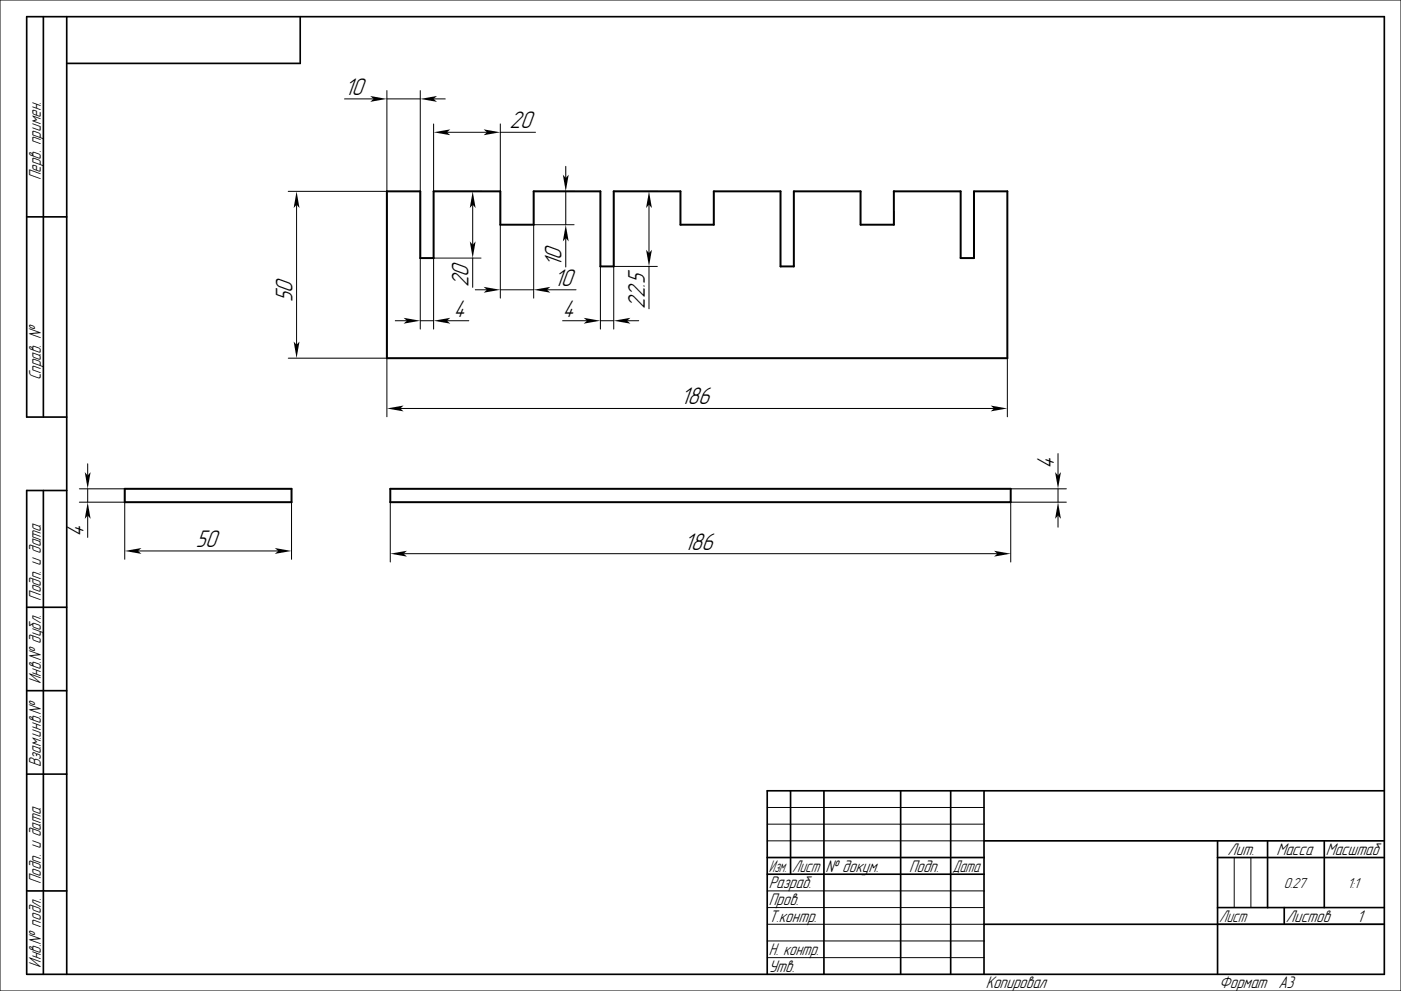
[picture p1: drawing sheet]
<svg xmlns="http://www.w3.org/2000/svg" width="420mm" height="297mm" viewBox="0 0 420 297" stroke-linecap="round" stroke-linejoin="round" font-family="sans-serif">
<g fill="none" stroke="#000" stroke-width=".3">
<path d="M0 0h420v297h-420zM103.3 29.6h8.7M116 27.1v30.2h-29.6M116 29.6h10M126 27.1v30.2M130 37.1v20.2h14.2M130 29.6h3.5M134 39.6h12M150 39.6h10.5M150 37.1v20.2M160 57.3h12.1M169.6 49.8v3.5"/>
<path d="M169.6 57.3v10M184 57.3h13.1M88.9 61.3v42M126 77.3v21.3M141.7 61.3v12M141.7 77.3v8.8M144.2 77.3h-14.2v21.3M150 67.3v22M169.6 71.3v8.7M172.1 67.3h-12.1v22M180 79.8v18.8M194.6 61.3v14.5"/>
<path d="M194.6 79.8v12.7M197.1 79.8h-13.1v18.8M118.5 96.1h3.5M126 96.1h4M134 96.1h6.5M142.5 86.8h3.5M150 86.8h10M164 86.8h8.7M168.7 96.1h7.3M180 96.1h4M188 96.1h3.5M86.4 107.3h29.6v17.6"/>
<path d="M302 107.3v17.6M26.3 139v3.5M120 122.4h178M317.2 135.9v6.6M23.8 150.5h13.6v17.1M23.8 146.5h13.6M26.3 146.5v4M26.3 154.5v6.6M87.4 150.5v17.1M117 150.5v17.9M303 146.5h16.7M317.2 146.5v4"/>
<path d="M317.2 154.5v3.5M319.7 150.5h-16.7v17.9M41.4 165.1h42M121 165.9h178M230 252h65M230 242h65M230 247h65M370 257v15M375 257v15M230 277h65M230 267h65M230 272h65"/>
<path d="M365 277h50M230 282h65M230 287h65"/>
</g>
<g fill="none" stroke="#000" stroke-width=".5">
<path d="M13 5v120M20 5v287M90 5v14h-70M8 65h12M20 125h-12v-120h407v287h-407v-145h12M13 147v145M8 182h12M8 207h12M8 232h12M237 237v25M247 237v55M270 237v55"/>
<path d="M285 237v55M295 237v55M415 237h-185v55M230 257h65M295 252h120M365 257h50M365 252v40M380 252v20M397 252v20M8 267h12M230 262h65M295 277h120"/>
<path d="M365 272h50M385 272v5"/>
</g>
<path d="M116 57.3h10v20h4v-20h20v10h10v-10h20v22.5h4v-22.5h20v10h10v-10h20v22.5h4v-22.5h20v10h10v-10h20v20h4v-20h10v50h-186zM37.4 146.5h50v4h-50zM117 146.5h186v4h-186z" fill="none" stroke="#000" stroke-width=".6"/>
<g fill="#000">
<path d="M111 28.8l5 .8-5 .9 1-.9z" fill-rule="evenodd"/>
<path d="M126 29.6l5-.8-1 .8 1 .9z" fill-rule="evenodd"/>
<path d="M130 39.6l5-.8-1 .8 1 .9z" fill-rule="evenodd"/>
<path d="M145 38.8l5 .8-5 .9 1-.9z" fill-rule="evenodd"/>
<path d="M168.7 52.3l.9 1 .9-1-.9 5z" fill-rule="evenodd"/>
<path d="M88.9 57.3l.9 5-.9-1-.9 1z" fill-rule="evenodd"/>
<path d="M140.8 72.3l.9 1 .9-1-.9 5z" fill-rule="evenodd"/>
<path d="M141.7 57.3l.9 5-.9-1-.9 1z" fill-rule="evenodd"/>
<path d="M169.6 67.3l.9 5-.9-1-.9 1z" fill-rule="evenodd"/>
<path d="M193.7 74.8l.9 1 .8-1-.8 5z" fill-rule="evenodd"/>
<path d="M194.6 57.3l.8 5-.8-1-.9 1z" fill-rule="evenodd"/>
<path d="M121 95.2l5 .9-5 .9 1-.9z" fill-rule="evenodd"/>
<path d="M130 96.1l5-.9-1 .9 1 .9z" fill-rule="evenodd"/>
<path d="M145 86l5 .8-5 .9 1-.9z" fill-rule="evenodd"/>
<path d="M160 86.8l5-.8-1 .8 1 .9z" fill-rule="evenodd"/>
<path d="M175 95.2l5 .9-5 .9 1-.9z" fill-rule="evenodd"/>
<path d="M184 96.1l5-.9-1 .9 1 .9z" fill-rule="evenodd"/>
<path d="M88 102.3l.9 1 .9-1-.9 5z" fill-rule="evenodd"/>
<path d="M116 122.4l5-.9-1 .9 1 .9z" fill-rule="evenodd"/>
<path d="M297 121.5l5 .9-5 .9 1-.9z" fill-rule="evenodd"/>
<path d="M25.4 141.5l.9 1 .9-1-.9 5z" fill-rule="evenodd"/>
<path d="M26.3 150.5l.9 5-.9-1-.9 1z" fill-rule="evenodd"/>
<path d="M316.3 141.5l.9 1 .9-1-.9 5z" fill-rule="evenodd"/>
<path d="M317.2 150.5l.9 5-.9-1-.9 1z" fill-rule="evenodd"/>
<path d="M37.4 165.1l5-.9-1 .9 1 .9z" fill-rule="evenodd"/>
<path d="M82.4 164.2l5 .9-5 .9 1-.9z" fill-rule="evenodd"/>
<path d="M117 165.9l5-.8-1 .8 1 .9z" fill-rule="evenodd"/>
<path d="M298 165.1l5 .8-5 .9 1-.9z" fill-rule="evenodd"/>
</g>
<g font-size="6.7">
<text x="103.3" y="28.4">10</text>
<text x="152.8" y="38.4">20</text>
<text x="168.4" y="80" transform="rotate(-90 168.4 80)">10</text>
<text x="140.5" y="86.1" transform="rotate(-90 140.5 86.1)">20</text>
<text x="166" y="85.6">10</text>
<text x="87.7" y="90.6" transform="rotate(-90 87.7 90.6)">50</text>
<text x="136" y="94.9">4</text>
<text x="168.7" y="94.9">4</text>
<text x="193.3" y="92.5" transform="rotate(-90 193.3 92.5)">22.5</text>
<text x="204" y="121.2">186</text>
<text x="315.9" y="140.5" transform="rotate(-90 315.9 140.5)">4</text>
<text x="25" y="161.1" transform="rotate(-90 25 161.1)">4</text>
<text x="58.7" y="163.9">50</text>
<text x="205" y="164.7">186</text>
</g>
<g font-size="4.7">
<text x="12.2" y="54" transform="rotate(-90 12.2 54)">Перв. примен.</text>
<text x="12.2" y="114" transform="rotate(-90 12.2 114)">Справ. №</text>
<text x="12.2" y="180" transform="rotate(-90 12.2 180)">Подп. и дата</text>
<text x="12.2" y="205" transform="rotate(-90 12.2 205)">Инв.№ дубл.</text>
<text x="12.2" y="230" transform="rotate(-90 12.2 230)">Взам.инв.№</text>
<text x="368" y="256.2">Лит.</text>
<text x="382.7" y="256.2">Масса</text>
<text x="397.5" y="256.2">Масштаб</text>
<text x="230.5" y="261.3">Изм.</text>
<text x="237.5" y="261.3">Лист</text>
<text x="247.5" y="261.3">№ докум.</text>
<text x="272.5" y="261.3">Подп.</text>
<text x="285.5" y="261.3">Дата</text>
<text x="12.2" y="265" transform="rotate(-90 12.2 265)">Подп. и дата</text>
<text x="230.5" y="266.3">Разраб.</text>
<text x="230.5" y="271.3">Пров.</text>
<text x="230.5" y="276.3">Т.контр.</text>
<text x="365.5" y="276.2">Лист</text>
<text x="385.5" y="276.2">Листов</text>
<text x="406.8" y="276.3">1</text>
<text x="230.5" y="286.3">Н. контр.</text>
<text x="12.2" y="290" transform="rotate(-90 12.2 290)">Инв.№ подл.</text>
<text x="230.5" y="291.3">Утв.</text>
<text x="295.5" y="296.3">Копировал</text>
<text x="365.5" y="296.3">Формат</text>
<text x="383.2" y="296.3">A3</text>
</g>
<g font-size="4">
<text x="384.9" y="266">0.27</text>
<text x="404" y="266">1:1</text>
</g>
</svg>
